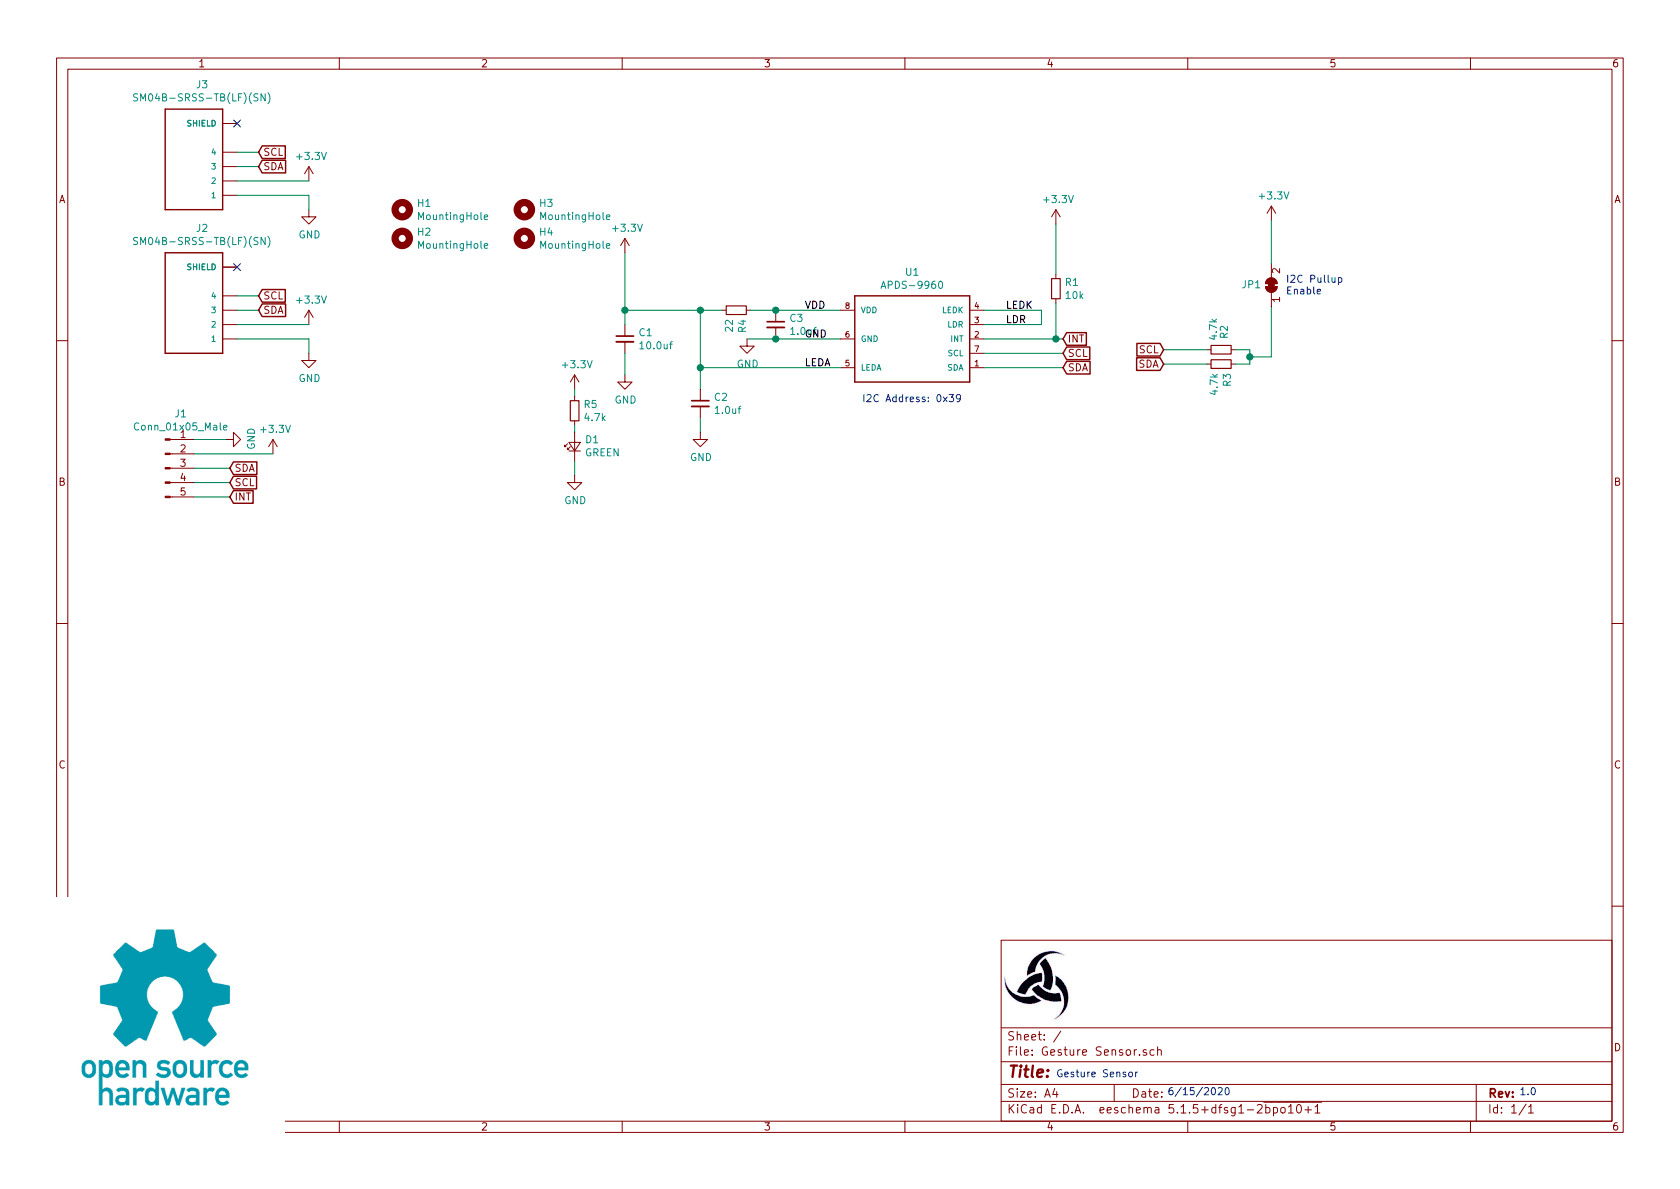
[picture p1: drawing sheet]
EESchema Schematic File Version 4
EELAYER 30 0
EELAYER END
$Descr A4 11693 8268
encoding utf-8
Sheet 1 1
Title ""
Date ""
Rev ""
Comp ""
Comment1 ""
Comment2 ""
Comment3 ""
Comment4 ""
$EndDescr
$Comp
L Connector:Conn_01x05_Male J1
U 1 1
P 1150 3250
F 0 "J1" H 1258 3631 50  0000 C CNN
F 1 "Conn_01x05_Male" H 1258 3540 50  0000 C CNN
F 2 "Connector_PinHeader_2.54mm:PinHeader_1x05_P2.54mm_Vertical" H 1150 3250 50  0001 C CNN
F 3 "~" H 1150 3250 50  0001 C CNN
	1    1150 3250
	1    0    0    -1  
$EndComp
$Comp
L power:+3.3V #PWR03
U 1 1
P 8850 1525
F 0 "#PWR03" H 8850 1375 50  0001 C CNN
F 1 "+3.3V" H 8865 1698 50  0000 C CNN
F 2 "" H 8850 1525 50  0001 C CNN
F 3 "" H 8850 1525 50  0001 C CNN
	1    8850 1525
	1    0    0    -1  
$EndComp
Text GLabel 1600 3250 2    50   Input ~ 0
SDA
Text GLabel 1600 3350 2    50   Input ~ 0
SCL
Text GLabel 1600 3450 2    50   Input ~ 0
INT
$Comp
L power:GND #PWR02
U 1 1
P 1575 3050
F 0 "#PWR02" H 1575 2800 50  0001 C CNN
F 1 "GND" H 1580 2877 50  0000 C CNN
F 2 "" H 1575 3050 50  0001 C CNN
F 3 "" H 1575 3050 50  0001 C CNN
	1    1575 3050
	0    -1   -1   0   
$EndComp
$Comp
L power:+3.3V #PWR01
U 1 1
P 1900 3150
F 0 "#PWR01" H 1900 3000 50  0001 C CNN
F 1 "+3.3V" H 1915 3323 50  0000 C CNN
F 2 "" H 1900 3150 50  0001 C CNN
F 3 "" H 1900 3150 50  0001 C CNN
	1    1900 3150
	1    0    0    -1  
$EndComp
Wire Wire Line
	1350 3150 1900 3150
Wire Wire Line
	1600 3350 1350 3350
Wire Wire Line
	1350 3450 1600 3450
Wire Wire Line
	8850 1825 8850 1525
$Comp
L Device:R_Small R1
U 1 1
P 7350 2000
F 0 "R1" H 7409 2046 50  0000 L CNN
F 1 "10k" H 7409 1955 50  0000 L CNN
F 2 "Resistor_SMD:R_0805_2012Metric_Pad1.15x1.40mm_HandSolder" H 7350 2000 50  0001 C CNN
F 3 "~" H 7350 2000 50  0001 C CNN
	1    7350 2000
	1    0    0    -1  
$EndComp
$Comp
L power:+3.3V #PWR0101
U 1 1
P 7350 1550
F 0 "#PWR0101" H 7350 1400 50  0001 C CNN
F 1 "+3.3V" H 7365 1723 50  0000 C CNN
F 2 "" H 7350 1550 50  0001 C CNN
F 3 "" H 7350 1550 50  0001 C CNN
	1    7350 1550
	1    0    0    -1  
$EndComp
$Comp
L power:+3.3V #PWR0102
U 1 1
P 4350 1750
F 0 "#PWR0102" H 4350 1600 50  0001 C CNN
F 1 "+3.3V" H 4365 1923 50  0000 C CNN
F 2 "" H 4350 1750 50  0001 C CNN
F 3 "" H 4350 1750 50  0001 C CNN
	1    4350 1750
	1    0    0    -1  
$EndComp
$Comp
L power:GND #PWR0104
U 1 1
P 4875 3000
F 0 "#PWR0104" H 4875 2750 50  0001 C CNN
F 1 "GND" H 4880 2827 50  0000 C CNN
F 2 "" H 4875 3000 50  0001 C CNN
F 3 "" H 4875 3000 50  0001 C CNN
	1    4875 3000
	1    0    0    -1  
$EndComp
Wire Wire Line
	6850 2250 7250 2250
Wire Wire Line
	7250 2250 7250 2150
Wire Wire Line
	7250 2150 6850 2150
Text GLabel 7400 2350 2    50   Input ~ 0
INT
Text GLabel 7400 2550 2    50   Input ~ 0
SDA
Text GLabel 7400 2450 2    50   Input ~ 0
SCL
Wire Wire Line
	6850 2350 7350 2350
Wire Wire Line
	6850 2450 7400 2450
Wire Wire Line
	6850 2550 7400 2550
Wire Wire Line
	7350 1550 7350 1900
Wire Wire Line
	7350 2100 7350 2350
Connection ~ 7350 2350
Wire Wire Line
	7350 2350 7400 2350
Text Notes 6000 2800 0    50   ~ 0
I2C Address: 0x39
$Comp
L power:GND #PWR0105
U 1 1
P 5200 2350
F 0 "#PWR0105" H 5200 2100 50  0001 C CNN
F 1 "GND" H 5205 2177 50  0000 C CNN
F 2 "" H 5200 2350 50  0001 C CNN
F 3 "" H 5200 2350 50  0001 C CNN
	1    5200 2350
	1    0    0    -1  
$EndComp
Wire Wire Line
	5200 2350 5400 2350
$Comp
L Device:C_Small C2
U 1 1
P 4875 2800
F 0 "C2" H 4967 2846 50  0000 L CNN
F 1 "1.0uf" H 4967 2755 50  0000 L CNN
F 2 "Capacitor_SMD:C_0805_2012Metric_Pad1.15x1.40mm_HandSolder" H 4875 2800 50  0001 C CNN
F 3 "~" H 4875 2800 50  0001 C CNN
	1    4875 2800
	1    0    0    -1  
$EndComp
Wire Wire Line
	4875 2700 4875 2550
Wire Wire Line
	4875 3000 4875 2900
Wire Wire Line
	5850 2150 5400 2150
$Comp
L Device:R_Small R4
U 1 1
P 5125 2150
F 0 "R4" H 5184 2196 50  0000 L CNN
F 1 "22" H 5184 2105 50  0000 L CNN
F 2 "Resistor_SMD:R_0805_2012Metric_Pad1.15x1.40mm_HandSolder" H 5125 2150 50  0001 C CNN
F 3 "~" H 5125 2150 50  0001 C CNN
	1    5125 2150
	0    1    1    0   
$EndComp
$Comp
L Device:C_Small C3
U 1 1
P 5400 2250
F 0 "C3" H 5492 2296 50  0000 L CNN
F 1 "1.0uf" H 5492 2205 50  0000 L CNN
F 2 "Capacitor_SMD:C_0805_2012Metric_Pad1.15x1.40mm_HandSolder" H 5400 2250 50  0001 C CNN
F 3 "~" H 5400 2250 50  0001 C CNN
	1    5400 2250
	1    0    0    -1  
$EndComp
Connection ~ 5400 2150
Connection ~ 5400 2350
Wire Wire Line
	5400 2350 5850 2350
Text Notes 8950 2050 0    50   ~ 0
I2C Pullup \nEnable 
$Comp
L power:+3.3V #PWR0106
U 1 1
P 2150 2250
F 0 "#PWR0106" H 2150 2100 50  0001 C CNN
F 1 "+3.3V" H 2165 2423 50  0000 C CNN
F 2 "" H 2150 2250 50  0001 C CNN
F 3 "" H 2150 2250 50  0001 C CNN
	1    2150 2250
	1    0    0    -1  
$EndComp
$Comp
L power:GND #PWR0107
U 1 1
P 2150 2450
F 0 "#PWR0107" H 2150 2200 50  0001 C CNN
F 1 "GND" H 2155 2277 50  0000 C CNN
F 2 "" H 2150 2450 50  0001 C CNN
F 3 "" H 2150 2450 50  0001 C CNN
	1    2150 2450
	1    0    0    -1  
$EndComp
Text GLabel 1800 2150 2    50   Input ~ 0
SDA
Text GLabel 1800 2050 2    50   Input ~ 0
SCL
Wire Wire Line
	1650 2350 2150 2350
Wire Wire Line
	2150 2350 2150 2450
Wire Wire Line
	1650 2250 2150 2250
Wire Wire Line
	1650 2050 1800 2050
Wire Wire Line
	1650 2150 1800 2150
$Comp
L APDS-9960:APDS-9960 U1
U 1 1
P 6350 2350
F 0 "U1" H 6350 2817 50  0000 C CNN
F 1 "APDS-9960" H 6350 2726 50  0000 C CNN
F 2 "APDS-9960:APDS-9960" H 6350 2350 50  0001 L BNN
F 3 "https://docs.broadcom.com/doc/AV02-4191EN" H 6350 2350 50  0001 L BNN
	1    6350 2350
	1    0    0    -1  
$EndComp
NoConn ~ 1650 1850
$Comp
L SM04B-SRSS-TB_LF__SN_:SM04B-SRSS-TB(LF)(SN) J2
U 1 1
P 1350 2150
F 0 "J2" H 1293 1583 50  0000 C CNN
F 1 "SM04B-SRSS-TB(LF)(SN)" H 1293 1674 50  0000 C CNN
F 2 "SM04B-SRSS-TB_LF__SN_:JST_SM04B-SRSS-TB(LF)(SN)" H 1350 2150 50  0001 L BNN
F 3 "JST" H 1350 2150 50  0001 L BNN
F 4 "Manufacturer recommendations" H 1350 2150 50  0001 L BNN "Field4"
	1    1350 2150
	-1   0    0    1   
$EndComp
$Comp
L Mechanical:MountingHole H1
U 1 1
P 2800 1450
F 0 "H1" H 2900 1496 50  0000 L CNN
F 1 "MountingHole" H 2900 1405 50  0000 L CNN
F 2 "MountingHole:MountingHole_2.2mm_M2_ISO14580_Pad" H 2800 1450 50  0001 C CNN
F 3 "~" H 2800 1450 50  0001 C CNN
	1    2800 1450
	1    0    0    -1  
$EndComp
$Comp
L Mechanical:MountingHole H2
U 1 1
P 2800 1650
F 0 "H2" H 2900 1696 50  0000 L CNN
F 1 "MountingHole" H 2900 1605 50  0000 L CNN
F 2 "MountingHole:MountingHole_2.2mm_M2_ISO14580_Pad" H 2800 1650 50  0001 C CNN
F 3 "~" H 2800 1650 50  0001 C CNN
	1    2800 1650
	1    0    0    -1  
$EndComp
$Comp
L Mechanical:MountingHole H3
U 1 1
P 3650 1450
F 0 "H3" H 3750 1496 50  0000 L CNN
F 1 "MountingHole" H 3750 1405 50  0000 L CNN
F 2 "MountingHole:MountingHole_2.2mm_M2_ISO14580_Pad" H 3650 1450 50  0001 C CNN
F 3 "~" H 3650 1450 50  0001 C CNN
	1    3650 1450
	1    0    0    -1  
$EndComp
$Comp
L Mechanical:MountingHole H4
U 1 1
P 3650 1650
F 0 "H4" H 3750 1696 50  0000 L CNN
F 1 "MountingHole" H 3750 1605 50  0000 L CNN
F 2 "MountingHole:MountingHole_2.2mm_M2_ISO14580_Pad" H 3650 1650 50  0001 C CNN
F 3 "~" H 3650 1650 50  0001 C CNN
	1    3650 1650
	1    0    0    -1  
$EndComp
$Comp
L SM04B-SRSS-TB_LF__SN_:SM04B-SRSS-TB(LF)(SN) J3
U 1 1
P 1350 1150
F 0 "J3" H 1293 583 50  0000 C CNN
F 1 "SM04B-SRSS-TB(LF)(SN)" H 1293 674 50  0000 C CNN
F 2 "SM04B-SRSS-TB_LF__SN_:JST_SM04B-SRSS-TB(LF)(SN)" H 1350 1150 50  0001 L BNN
F 3 "JST" H 1350 1150 50  0001 L BNN
F 4 "Manufacturer recommendations" H 1350 1150 50  0001 L BNN "Field4"
	1    1350 1150
	-1   0    0    1   
$EndComp
$Comp
L power:+3.3V #PWR0108
U 1 1
P 2150 1250
F 0 "#PWR0108" H 2150 1100 50  0001 C CNN
F 1 "+3.3V" H 2165 1423 50  0000 C CNN
F 2 "" H 2150 1250 50  0001 C CNN
F 3 "" H 2150 1250 50  0001 C CNN
	1    2150 1250
	1    0    0    -1  
$EndComp
$Comp
L power:GND #PWR0109
U 1 1
P 2150 1450
F 0 "#PWR0109" H 2150 1200 50  0001 C CNN
F 1 "GND" H 2155 1277 50  0000 C CNN
F 2 "" H 2150 1450 50  0001 C CNN
F 3 "" H 2150 1450 50  0001 C CNN
	1    2150 1450
	1    0    0    -1  
$EndComp
Text GLabel 1800 1150 2    50   Input ~ 0
SDA
Text GLabel 1800 1050 2    50   Input ~ 0
SCL
Wire Wire Line
	1650 1350 2150 1350
Wire Wire Line
	2150 1350 2150 1450
Wire Wire Line
	1650 1250 2150 1250
Wire Wire Line
	1650 1050 1800 1050
Wire Wire Line
	1650 1150 1800 1150
NoConn ~ 1650 850 
$Comp
L Device:LED_Small D1
U 1 1
P 4000 3100
F 0 "D1" V 4046 3030 50  0000 R CNN
F 1 "GREEN" V 3955 3030 50  0000 R CNN
F 2 "LED_SMD:LED_0805_2012Metric" V 4000 3100 50  0001 C CNN
F 3 "~" V 4000 3100 50  0001 C CNN
	1    4000 3100
	0    -1   -1   0   
$EndComp
$Comp
L power:GND #PWR0110
U 1 1
P 4000 3300
F 0 "#PWR0110" H 4000 3050 50  0001 C CNN
F 1 "GND" H 4005 3127 50  0000 C CNN
F 2 "" H 4000 3300 50  0001 C CNN
F 3 "" H 4000 3300 50  0001 C CNN
	1    4000 3300
	1    0    0    -1  
$EndComp
Wire Wire Line
	4000 3200 4000 3300
Text Notes 7350 7500 0    50   ~ 0
Gesture Sensor
Text Notes 8125 7625 0    50   ~ 0
6/15/2020
Text Notes 10575 7625 0    50   ~ 0
1.0
Wire Wire Line
	4000 2700 4000 2750
$Comp
L power:+3.3V #PWR0111
U 1 1
P 4000 2700
F 0 "#PWR0111" H 4000 2550 50  0001 C CNN
F 1 "+3.3V" H 4015 2873 50  0000 C CNN
F 2 "" H 4000 2700 50  0001 C CNN
F 3 "" H 4000 2700 50  0001 C CNN
	1    4000 2700
	1    0    0    -1  
$EndComp
Wire Wire Line
	4000 2950 4000 3000
$Comp
L Device:R_Small R5
U 1 1
P 4000 2850
F 0 "R5" H 4059 2896 50  0000 L CNN
F 1 "4.7k" H 4059 2805 50  0000 L CNN
F 2 "Resistor_SMD:R_0805_2012Metric_Pad1.15x1.40mm_HandSolder" H 4000 2850 50  0001 C CNN
F 3 "~" H 4000 2850 50  0001 C CNN
	1    4000 2850
	1    0    0    -1  
$EndComp
Wire Wire Line
	8400 2425 8100 2425
Wire Wire Line
	8400 2525 8100 2525
$Comp
L Device:R_Small R2
U 1 1
P 8500 2425
F 0 "R2" H 8325 2450 50  0000 L CNN
F 1 "4.7k" H 8275 2375 50  0000 L CNN
F 2 "Resistor_SMD:R_0805_2012Metric_Pad1.15x1.40mm_HandSolder" H 8500 2425 50  0001 C CNN
F 3 "~" H 8500 2425 50  0001 C CNN
	1    8500 2425
	0    1    1    0   
$EndComp
$Comp
L Device:R_Small R3
U 1 1
P 8500 2525
F 0 "R3" H 8559 2571 50  0000 L CNN
F 1 "4.7k" H 8559 2480 50  0000 L CNN
F 2 "Resistor_SMD:R_0805_2012Metric_Pad1.15x1.40mm_HandSolder" H 8500 2525 50  0001 C CNN
F 3 "~" H 8500 2525 50  0001 C CNN
	1    8500 2525
	0    1    1    0   
$EndComp
Text GLabel 8100 2425 0    50   Input ~ 0
SCL
Text GLabel 8100 2525 0    50   Input ~ 0
SDA
$Comp
L Jumper:SolderJumper_2_Bridged JP1
U 1 1
P 8850 1975
F 0 "JP1" V 8850 2043 50  0000 L CNN
F 1 "SolderJumper_2_Bridged" V 8895 2043 50  0001 L CNN
F 2 "Jumper:SolderJumper-2_P1.3mm_Bridged_RoundedPad1.0x1.5mm" H 8850 1975 50  0001 C CNN
F 3 "~" H 8850 1975 50  0001 C CNN
	1    8850 1975
	0    -1   -1   0   
$EndComp
Wire Wire Line
	8700 2425 8600 2425
Wire Wire Line
	8700 2525 8600 2525
Connection ~ 4875 2550
Wire Wire Line
	4875 2550 5850 2550
Wire Wire Line
	4350 1750 4350 2150
Wire Wire Line
	5225 2150 5400 2150
Wire Wire Line
	5025 2150 4875 2150
Wire Wire Line
	4875 2150 4875 2550
Wire Wire Line
	4875 2150 4350 2150
Connection ~ 4875 2150
$Comp
L Device:C_Small C1
U 1 1
P 4350 2350
F 0 "C1" H 4442 2396 50  0000 L CNN
F 1 "10.0uf" H 4442 2305 50  0000 L CNN
F 2 "Capacitor_SMD:C_0805_2012Metric_Pad1.15x1.40mm_HandSolder" H 4350 2350 50  0001 C CNN
F 3 "~" H 4350 2350 50  0001 C CNN
	1    4350 2350
	1    0    0    -1  
$EndComp
$Comp
L power:GND #PWR0103
U 1 1
P 4350 2600
F 0 "#PWR0103" H 4350 2350 50  0001 C CNN
F 1 "GND" H 4355 2427 50  0000 C CNN
F 2 "" H 4350 2600 50  0001 C CNN
F 3 "" H 4350 2600 50  0001 C CNN
	1    4350 2600
	1    0    0    -1  
$EndComp
Wire Wire Line
	4350 2150 4350 2250
Connection ~ 4350 2150
Wire Wire Line
	4350 2450 4350 2600
Text Label 5600 2150 0    50   ~ 0
VDD
Text Label 5600 2350 0    50   ~ 0
GND
Text Label 5600 2550 0    50   ~ 0
LEDA
Text Label 7000 2150 0    50   ~ 0
LEDK
Text Label 7000 2250 0    50   ~ 0
LDR
Wire Wire Line
	1350 3250 1600 3250
Wire Wire Line
	8700 2425 8700 2475
Wire Wire Line
	8850 2125 8850 2475
Wire Wire Line
	8850 2475 8700 2475
Connection ~ 8700 2475
Wire Wire Line
	8700 2475 8700 2525
Wire Wire Line
	1350 3050 1575 3050
$EndSCHEMATC
